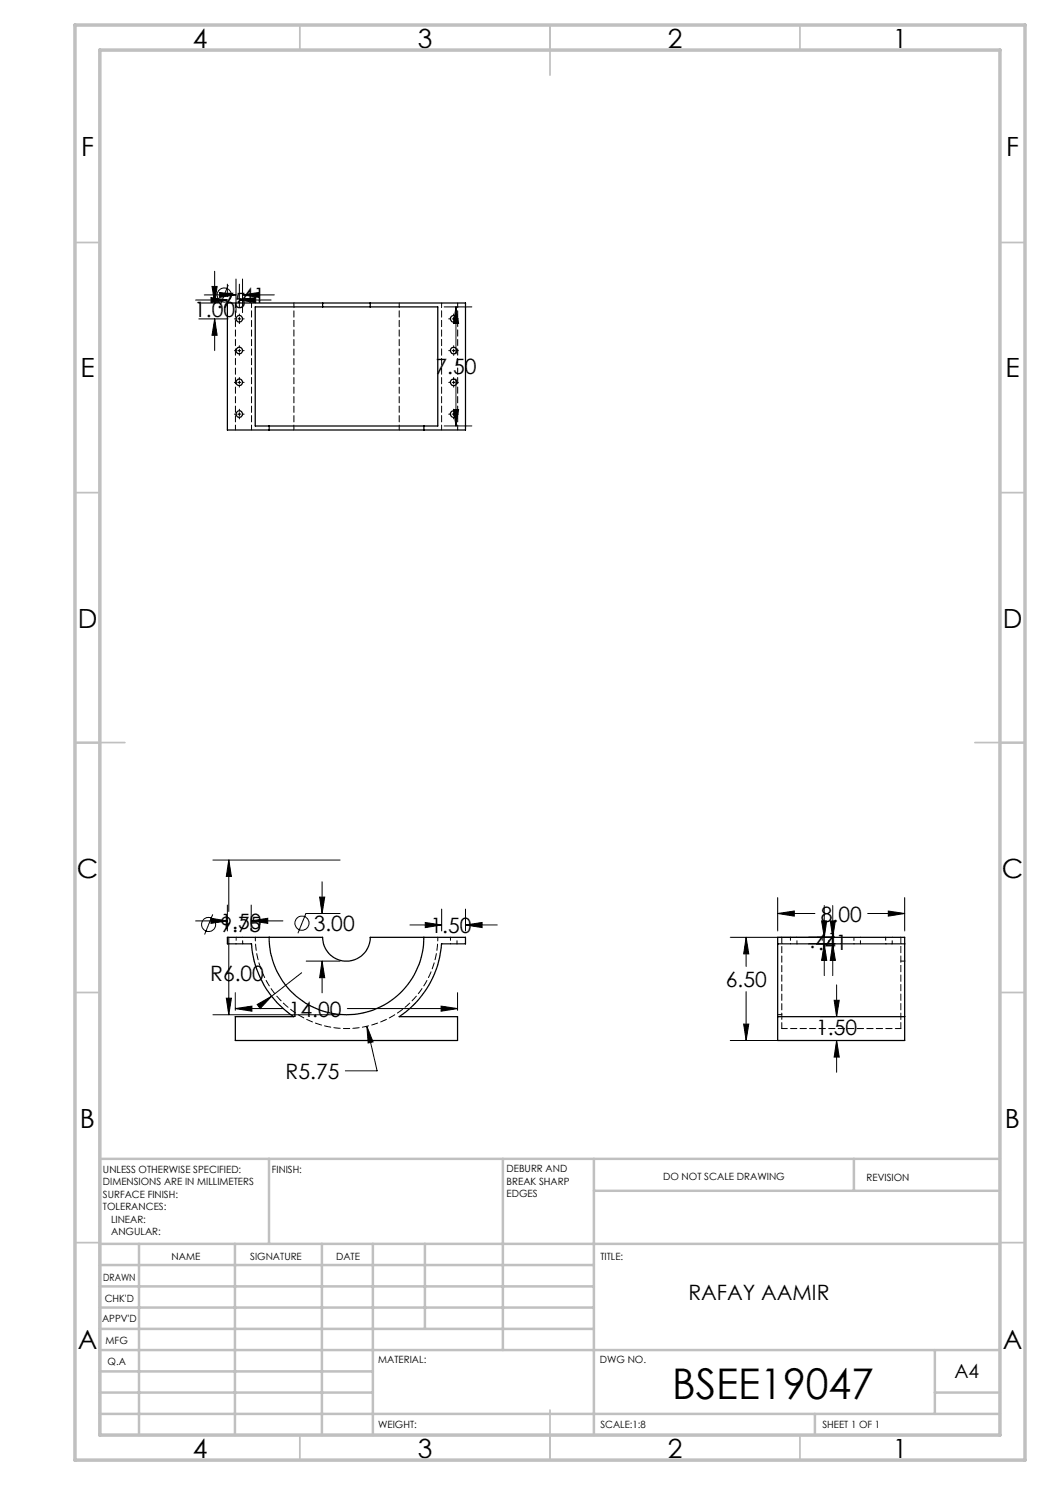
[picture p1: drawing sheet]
<svg xmlns="http://www.w3.org/2000/svg" width="210mm" height="297mm" viewBox="0 0 210 297" stroke-linecap="round" stroke-linejoin="round" font-family="sans-serif">
<g fill="none" stroke="#000" stroke-width=".2">
<path d="M40.9 59h6.3M42.2 59.5l3.3 .5-3.3 .5zM42.4 57.3h1l-.5 3.3zM42.9 54.3v6.3M43.9 58.5l3.3 .5-3.3 .5zM45.5 56.8v2.5M45.6 57l-1.6 4M47.2 55.8v6.7M47.9 56.8v4.7M48.5 59l3.3-.5v1zM48.5 55.8v6.7M48.5 59h6.4"/>
<path d="M39.1 60h6.4M39.8 63.8h5.8M39.8 60.6h4.4M42.9 63.8l.5 3.3h-1zM42.9 63.8v6.3M46.9 63.8h.3M46.9 70.1h.3M46.9 76.5h.3M47.6 63.8h.6M47.6 70.1h.6M47.6 76.5h.6M47.9 60l3.3-.5v1z"/>
<path d="M47.9 60h6.3M47.9 62.8v.3M47.9 63.5v.6M47.9 64.4v.3M47.9 69.1v.4M47.9 69.8v.6M47.9 70.8v.3M47.9 75.5v.3M47.9 76.2v.6M47.9 77.1v.3M48.5 63.8h.3M48.5 70.1h.3"/>
<path d="M48.5 76.5h.3M88.8 61.4h5.6M89.7 63.8h.4M89.7 70.1h.4M89.7 76.5h.4M90.4 63.8h.7M90.4 70.1h.7M90.4 76.5h.7M90.7 62.8v.3M90.7 63.5v.6M90.7 64.4v.3M90.7 69.1v.4"/>
<path d="M90.7 69.8v.6M90.7 70.8v.3M90.7 75.5v.3M90.7 76.2v.6M90.7 77.1v.3M91.2 61.4l.5 3.3h-1zM91.2 61.4v9.4M91.2 75.8v9.4M91.4 63.8h.3M91.4 70.1h.3M91.4 76.5h.3M46.9 82.8h.3"/>
<path d="M47.6 82.8h.6M47.9 81.8v.4M47.9 82.5v.6M47.9 83.5v.3M48.5 82.8h.3M88.8 85.2h5.6M89.7 82.8h.4M90.4 82.8h.7M90.7 81.9h1l-.5 3.3zM90.7 81.8v.4M90.7 82.5v.6M90.7 83.5v.3"/>
<path d="M91.4 82.8h.3M42.6 172h25.4M45.8 172l.5 3.3h-1zM45.8 172v10.3M63.9 179.4h1l-.5 3.3zM64.4 176.4v6.3M155.5 179.5v6.7M180.9 179.5v6.7M39.1 184.2h6.4M42.2 183.7l3.3 .5-3.3 .5zM42.5 182.9l-1.6 4M45.3 199.6h1l-.5 3.3z"/>
<path d="M45.5 181v5.2M45.8 187.4v15.5M47.1 198.5v3.6M50.2 184.2l3.4-.5v1zM50.2 181v5.2M50.2 184.2h6.4M60.3 194.6l-6 4.6M61.2 182.6l-1.6 4.1M61.2 192.2h6.8M61.2 182.7h6.8M64.4 192.2l.5 3.3h-1zM64.4 192.2v6.4"/>
<path d="M82 185h6.3M85.1 184.5l3.2 .5-3.2 .5zM88.3 181.8v4.4M91.5 198.5v3.6M93.1 185l3.3-.5v1zM93.1 181.8v4.4M93.1 185h6.3M146 187.5h21M149.2 187.5l.6 3.3h-1.1zM149.2 187.5v5.8M149.2 198.3v9.8M155.5 182.7l3.4-.5v1z"/>
<path d="M155.5 182.7h7.5M161.7 188.8h5.3M164.3 184.2h1l-.4 3.3zM164.9 188.8l.4 3.3h-1zM164.9 181.1v6.4M164.9 188.8v6.3M166.1 184.2h1l-.6 3.3zM166.5 188.8l.6 3.3h-1zM166.5 181.1v6.4M166.5 188.8v6.3M167.3 197v6.3M173.5 182.7h7.4"/>
<path d="M177.7 182.2l3.2 .5-3.2 .5zM42.6 202.9h25.4M47.1 201.7l3.3-.5v1zM47.1 201.7h9.5M51.4 200.9l2.9-1.7-2.3 2.5zM69.5 201.7h22M73.4 205.3l1.2 3.1-1 .2zM73.4 205.3l2 8.9h-6.3M88.2 201.2l3.3 .5-3.3 .5zM146 208.1h21M148.7 204.8h1.1l-.6 3.3zM164.1 203.3h2.9"/>
<path d="M166.8 200.1h1.1l-.6 3.2zM167.3 208.1l.6 3.3h-1.1zM167.3 208.1v6.4"/>
<circle cx="44.8" cy="59" r="1.42"/>
<circle cx="41.7" cy="184.9" r="1.41"/>
<circle cx="60.4" cy="184.6" r="1.42"/>
</g>
<g fill="none" stroke="#c0c0c0" stroke-width=".35">
<path d="M60 5v5M110 5v10M160 5v5M15 48.5h5M200 48.5h5M15 98.5h5M200 98.5h5M15 148.5h10M195 148.5h10M15 198.5h5M200 198.5h5M15 248.5h5"/>
<path d="M200 248.5h5M60 287v5M110 282v10M160 287v5"/>
</g>
<g fill="none" stroke="#c0c0c0" stroke-width=".5">
<path d="M53.8 231.8v17M100.6 231.8v38.2M118.8 231.8v55.2M118.8 238.2h81.2M170.8 231.8v6.4M200 231.8h-180v55.2M20 248.8h180M20 257.3h98.8M20 253h98.8M27.8 248.8v38.2M47 248.8v38.2M64.4 248.8v38.2"/>
<path d="M74.6 248.8v38.2M85 248.8v17M20 265.8h98.8M20 261.5h98.8M20 278.5h54.6M20 274.3h54.6M20 270h180M187 278.5h13M187 270v12.8M20 282.8h180M163 282.8v4.2"/>
</g>
<path d="M15 5h190v287h-190zM20 10h180v277h-180z" fill="none" stroke="#c0c0c0" stroke-width=".7"/>
<path d="M47.1 201.7l3.3-.5v1zM88.2 201.2l3.3 .5-3.3 .5zM51.4 200.9l.6 .8 2.3-2.5zM50.2 184.2l3.4-.5v1zM42.2 183.7l3.3 .5-3.3 .5zM93.1 185l3.3-.5v1zM85.1 184.5l3.2 .5-3.2 .5zM73.4 205.3l.2 3.3 1-.2zM45.3 199.6h1l-.5 3.3zM45.8 172l.5 3.3h-1zM64.4 192.2l.5 3.3h-1zM63.9 179.4h1l-.5 3.3zM90.7 81.9h1l-.5 3.3zM91.2 61.4l.5 3.3h-1zM43.9 58.5l3.3 .5-3.3 .5zM48.5 59l3.3-.5v1zM47.9 60l3.3-.5v1zM42.2 59.5l3.3 .5-3.3 .5zM42.9 63.8l.5 3.3h-1zM42.4 57.3h1l-.5 3.3zM166.8 200.1h1.1l-.6 3.2zM167.3 208.1l.6 3.3h-1.1zM149.2 187.5l.6 3.3h-1.1zM148.7 204.8h1.1l-.6 3.3zM164.3 184.2h1l-.4 3.3zM164.9 188.8l.4 3.3h-1zM166.1 184.2h1l-.6 3.3zM166.5 188.8l.6 3.3h-1zM177.7 182.2l3.2 .5-3.2 .5zM155.5 182.7l3.4-.5v1z" fill="#000"/>
<g fill="none" stroke="#000" stroke-width=".25">
<path d="M64.5 60.6h9.5M64.5 61.4h9.5M64.5 60.6h-19v25.4h8.3M64.5 61.4h-13.5v23.8h2.8M64.5 60.6v.8M74 60.6h19.1v25.4h-8.3M74 61.4h13.6v23.8h-2.8M74 60.6v.8M53.8 86h31M53.8 85.2h31M53.8 85.2v.8M84.8 85.2v.8"/>
<path d="M45.5 187.5h19a4.8 4.8 0 0 0 4.8 4.7 4.8 4.8 0 0 0 4.7-4.7h19.1v1.3h-4.8a19 19 0 0 1-8.5 14.5h11.7v4.8h-44.4v-4.8h11.7a18.7 18.7 0 0 1-8.5-14.5h-4.8zM53.8 187.5a15.5 15.5 0 0 0 15.5 15.4 15.5 15.5 0 0 0 15.5-15.4M155.5 188.8v14.5M155.5 188.8h25.4M155.5 188.8v-1.3h25.4v1.3M180.9 188.8v14.5M155.5 203.3h25.4M155.5 203.3v4.8h25.4v-4.8"/>
<circle cx="47.9" cy="76.5" r=".64"/>
<circle cx="47.9" cy="70.1" r=".64"/>
<circle cx="47.9" cy="63.8" r=".64"/>
<circle cx="90.7" cy="63.8" r=".65"/>
<circle cx="90.7" cy="70.1" r=".65"/>
<circle cx="90.7" cy="76.5" r=".65"/>
<circle cx="47.9" cy="82.8" r=".64"/>
<circle cx="90.7" cy="82.8" r=".65"/>
</g>
<path d="M51.1 187.5a18.3 18.3 0 0 0 18.2 18.2 18.3 18.3 0 0 0 18.3-18.2" fill="none" stroke="#000" stroke-width=".2" stroke-dasharray="1.3 .6" stroke-dashoffset=".5"/>
<path d="M47.2 187.5v1.3M48.5 188.8v-1.3M90.1 187.5v1.3M91.4 188.8v-1.3M158.1 187.5v1.3M159.4 188.8v-1.3M164.4 187.5v1.3M165.7 188.8v-1.3M170.8 187.5v1.3M172.1 188.8v-1.3M177.1 187.5v1.3M178.4 188.8v-1.3" fill="none" stroke="#000" stroke-width=".2" stroke-dasharray="1.3 .6" stroke-dashoffset=".7"/>
<path d="M47.1 86v-25.4M50.3 86v-25.4M58.8 86v-25.4M79.8 86v-25.4M88.3 86v-25.4M91.5 86v-25.4" fill="none" stroke="#000" stroke-width=".2" stroke-dasharray="1.3 .6" stroke-dashoffset=".3"/>
<path d="M156.4 205.7v-18.2M180.2 205.7v-18.2" fill="none" stroke="#000" stroke-width=".2" stroke-dasharray="1.3 .6" stroke-dashoffset=".1"/>
<path d="M156.4 205.7h23.8" fill="none" stroke="#000" stroke-width=".2" stroke-dasharray="1.3 .6" stroke-dashoffset=".2"/>
<path d="M180.2 192.2h.8M155.6 202.9h.8" fill="none" stroke="#000" stroke-width=".2" stroke-dasharray="1.3 .6" stroke-dashoffset=".4"/>
<text font-size="8.5" x="134.4" y="279.7">BSEE19047</text>
<g font-size="5.3">
<text x="38.5" y="9.5">4</text>
<text x="83.5" y="9.5">3</text>
<text x="133.6" y="9.5">2</text>
<text x="178.6" y="9.5">1</text>
<text x="16.2" y="31.3">F</text>
<text x="201.2" y="31.3">F</text>
<text x="16.1" y="75.5">E</text>
<text x="201.1" y="75.5">E</text>
<text x="15.5" y="125.5">D</text>
<text x="200.5" y="125.5">D</text>
<text x="15.4" y="175.5">C</text>
<text x="200.4" y="175.5">C</text>
<text x="16" y="225.5">B</text>
<text x="201" y="225.5">B</text>
<text x="15.5" y="269.8">A</text>
<text x="200.5" y="269.8">A</text>
<text x="38.5" y="291.5">4</text>
<text x="83.5" y="291.5">3</text>
<text x="133.6" y="291.5">2</text>
<text x="178.6" y="291.5">1</text>
</g>
<g font-size="4.2">
<text x="38.8" y="63.3">1.00</text>
<text x="43.3" y="61.6">.75</text>
<text x="47.2" y="60.5">.41</text>
<text x="87.1" y="74.9">7.50</text>
<text x="44.1" y="185.8">1.50</text>
<text x="164.2" y="184.3">8.00</text>
<text x="44.1" y="186.4">9.75</text>
<text x="62.7" y="186.2">3.00</text>
<text x="86.1" y="186.6">1.50</text>
<text x="161.9" y="189.5">.41</text>
<text x="163.6" y="189.9">.41</text>
<text x="42" y="196.1">R6.00</text>
<text x="145.2" y="197.4">6.50</text>
<text x="57.8" y="203.3">14.00</text>
<text x="163.2" y="207.1">1.50</text>
<text x="57.1" y="215.8">R5.75</text>
<text x="137.7" y="260.1">RAFAY AAMIR</text>
</g>
<text font-size="3.9" x="190.9" y="275.5">A4</text>
<g font-size="2">
<text x="20.6" y="234.6">UNLESS OTHERWISE SPECIFIED:</text>
<text x="20.6" y="237.1">DIMENSIONS ARE IN MILLIMETERS</text>
<text x="20.6" y="239.6">SURFACE FINISH:</text>
<text x="54.4" y="234.6">FINISH:</text>
<text x="101.3" y="234.5">DEBURR AND</text>
<text x="101.3" y="237">BREAK SHARP</text>
<text x="101.3" y="239.5">EDGES</text>
<text x="132.6" y="236">DO NOT SCALE DRAWING</text>
<text x="173.3" y="236.2">REVISION</text>
<text x="20.6" y="242.1">TOLERANCES:</text>
<text x="22.2" y="244.6">LINEAR:</text>
<text x="22.2" y="247.1">ANGULAR:</text>
<text x="34.3" y="252">NAME</text>
<text x="50" y="251.9">SIGNATURE</text>
<text x="67.2" y="251.9">DATE</text>
<text x="120.1" y="251.9">TITLE:</text>
<text x="20.6" y="256.1">DRAWN</text>
<text x="20.9" y="260.3">CHK'D</text>
<text x="20.4" y="264.4">APPV'D</text>
<text x="21.1" y="268.8">MFG</text>
<text x="21.5" y="273">Q.A</text>
<text x="75.6" y="272.5">MATERIAL:</text>
<text x="120" y="272.5">DWG NO.</text>
<text x="75.6" y="285.5">WEIGHT:</text>
<text x="120.1" y="285.6">SCALE:1:8</text>
<text x="164.5" y="285.6">SHEET 1 OF 1</text>
</g>
</svg>
